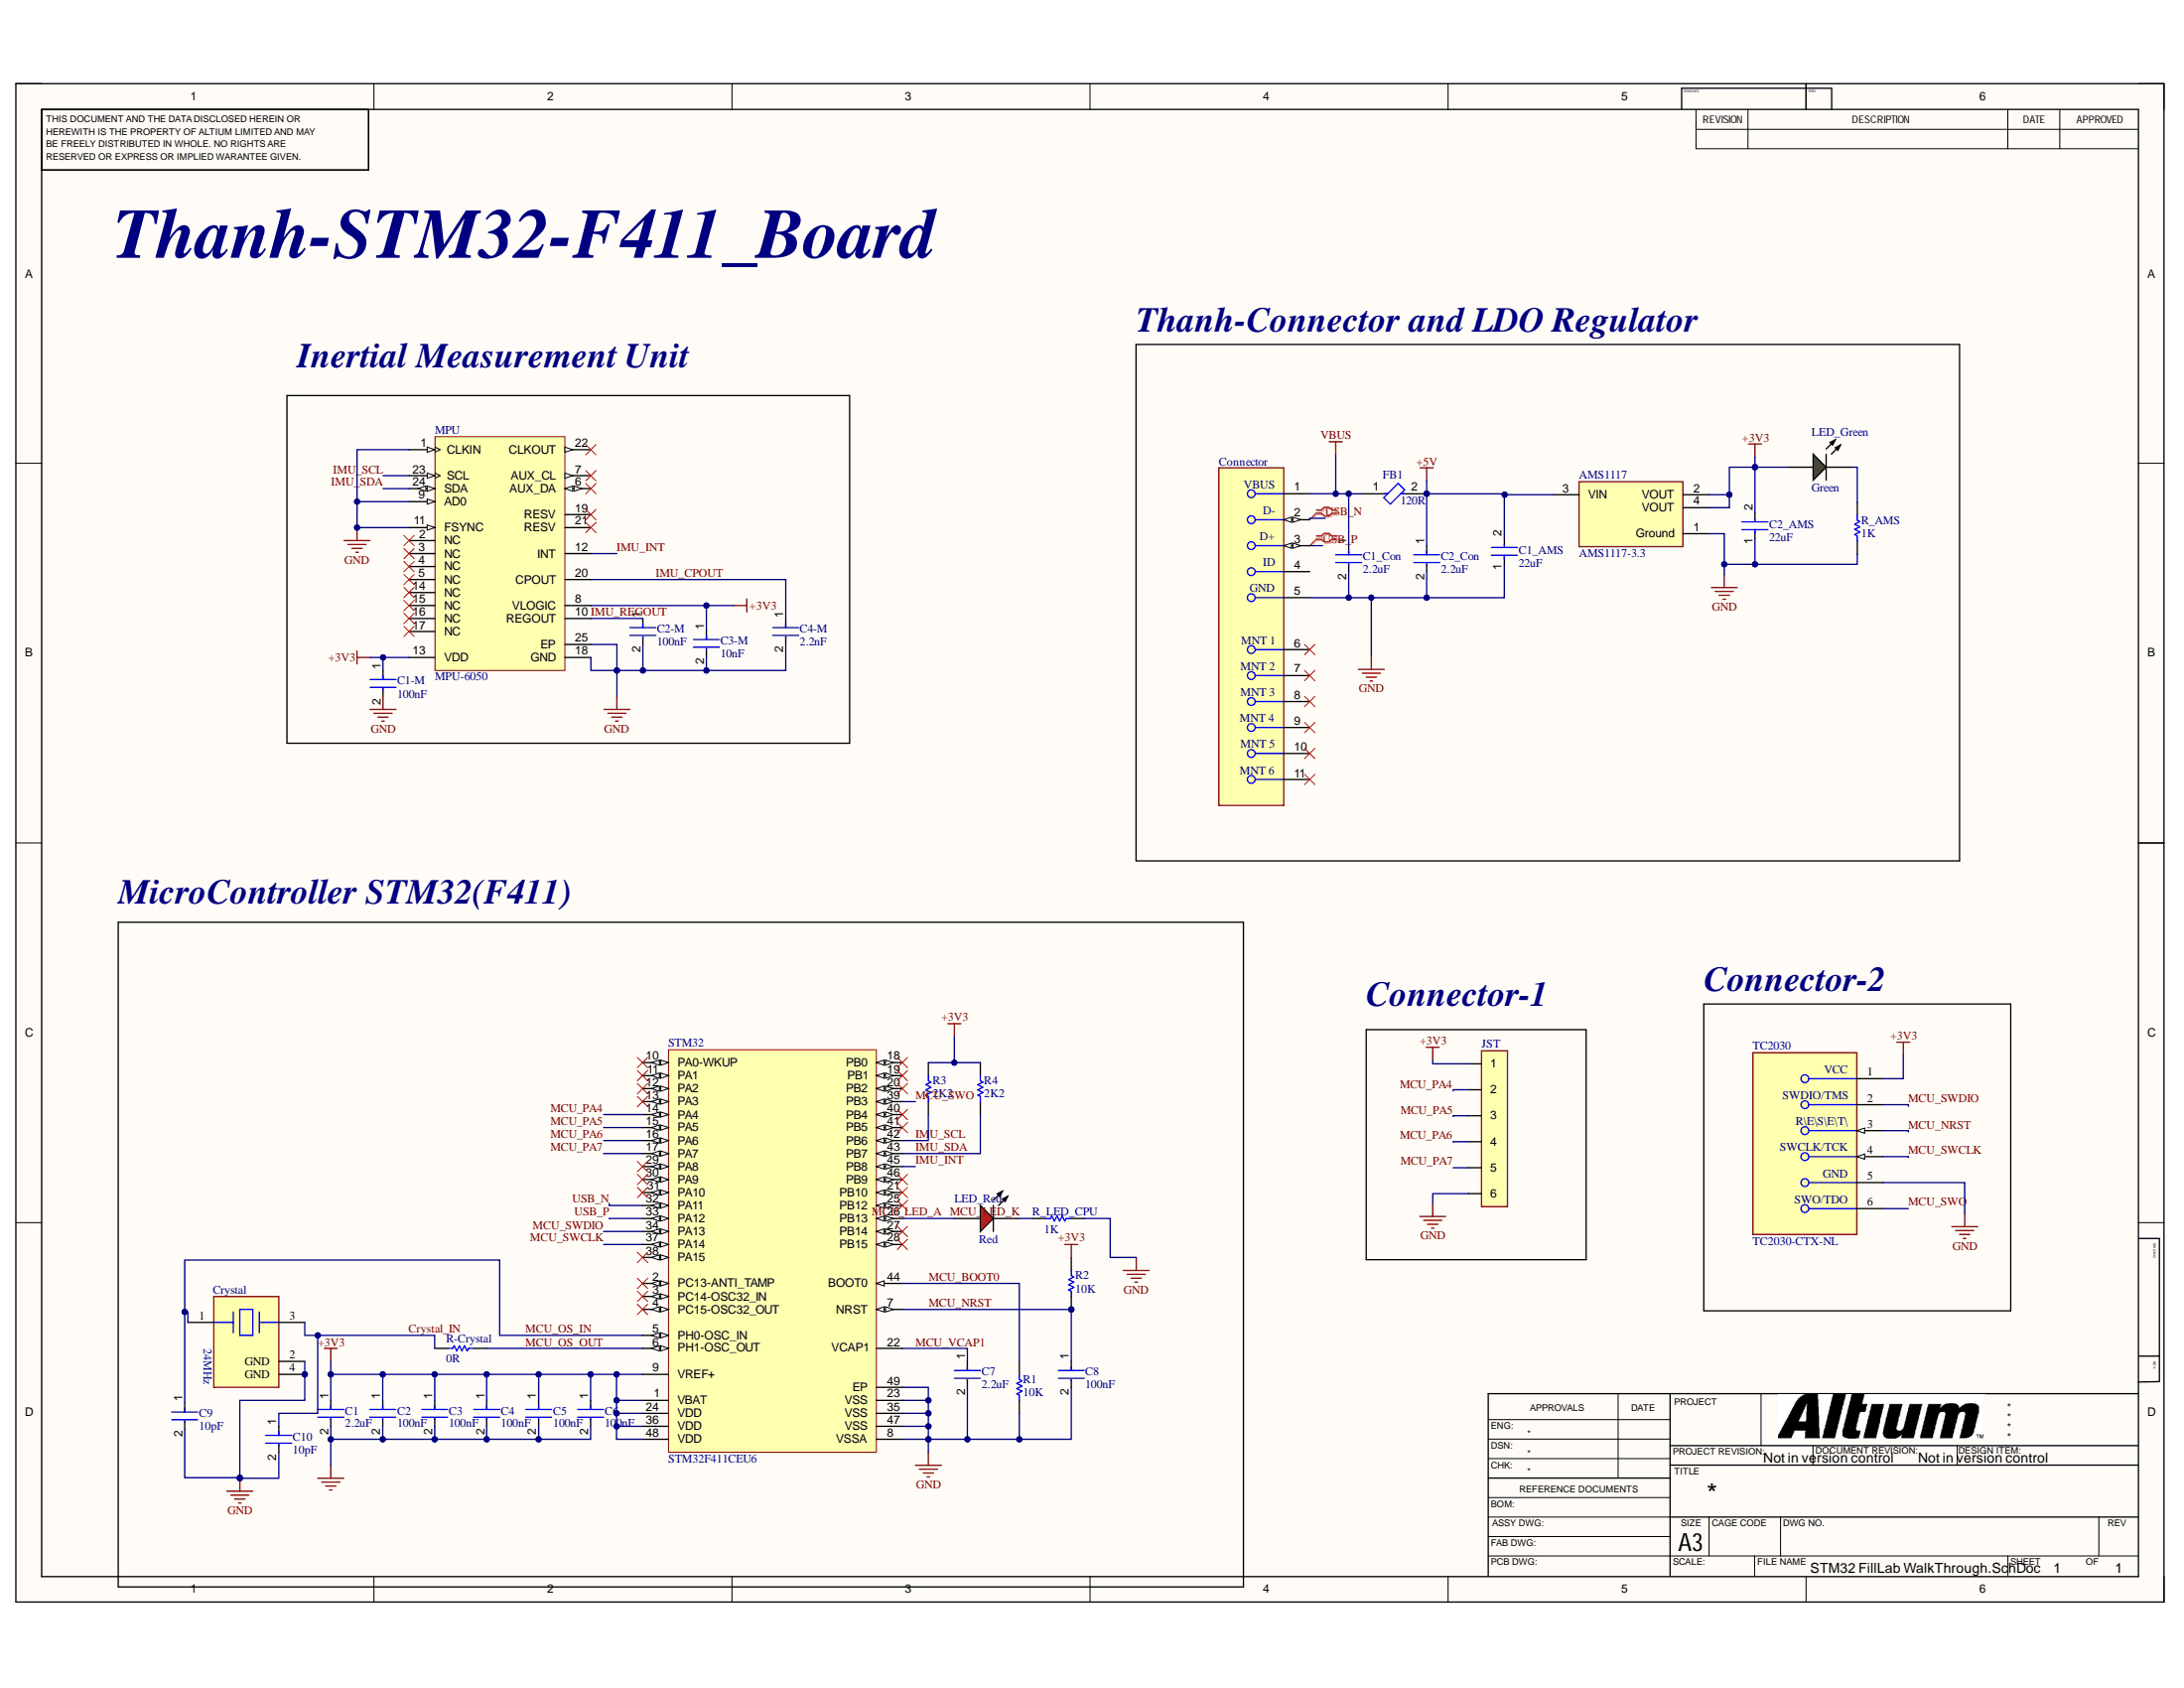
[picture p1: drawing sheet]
# Altium schematic sheet STM32 FillLab WalkThrough.SchDoc
size 420 x 297 mm; SheetNumber: 1; SheetTotal: 1

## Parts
AMS1117  AMS1117-3.3  [FP-AMS1117-IPC_C]
C1  2.2uF  [FP-C0402-BB-MFG]
C1-M  100nF  [FP-C0402-BB-MFG]
C1_AMS  22uF  [FP-C0402-BB-MFG]
C1_Con  2.2uF  [FP-C0402-BB-MFG]
C2  100nF  [FP-C0402-BB-MFG]
C2-M  100nF  [FP-C0402-BB-MFG]
C2_AMS  22uF  [FP-C0402-BB-MFG]
C2_Con  2.2uF  [FP-C0402-BB-MFG]
C3  100nF  [FP-C0402-BB-MFG]
C3-M  10nF  [FP-C0402-BB-MFG]
C4  100nF  [FP-C0402-BB-MFG]
C4-M  2.2nF  [FP-C0402-BB-MFG]
C5  100nF  [FP-C0402-BB-MFG]
C6  100nF  [FP-C0402-BB-MFG]
C7  2.2uF  [FP-C0402-BB-MFG]
C8  100nF  [FP-C0402-BB-MFG]
C9  10pF  [FP-C0402-BB-MFG]
C10  10pF  [FP-C0402-BB-MFG]
Connector  473460001  [FP-473460001-MFG]  (value not drawn)
Crystal  24MHz  [FP-ABM8-MFG]
FB1  120R  [FP-BLM15-0_05-IPC_B]
JST  SM06B-GHS-TB  [JST-GH-6]  (value not drawn)
LED_Green  Green  [AVAG-HSMX-C170_V]
LED_Red  Red  [AVAG-HSMX-C150_V]
MPU  MPU-6050  [IS-QFN-24_V]
R1  10K  [RESC1609X50X30NL8T20]
R2  10K  [RESC1609X50X30NL8T20]
R3  2K2  [RESC1609X50X30NL8T20]
R4  2K2  [RESC1609X50X30NL8T20]
R-Crystal  0R  [RESC1609X50X30NL8T20]
R_AMS  1K  [RESC1609X50X30NL8T20]
R_LED_CPU  1K  [RESC1609X50X30NL8T20]
STM32  STM32F411CEU6  [STM-UFQFPN48_L]
TC2030  TC2030-CTX-NL  [FP-TC2030-CTX-NL-MFG]

## Blocks framed on the sheet
Thanh-Connector and LDO Regulator: AMS1117 C1_AMS C1_Con C2_AMS C2_Con Connector FB1 LED_Green R_AMS
MicroController STM32(F411): C1-C10 Crystal LED_Red R1-R4 R-Crystal R_LED_CPU STM32
Connector-2: TC2030
Connector-1: JST

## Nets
+3V3: AMS1117.2(VOUT) AMS1117.4(VOUT) C1.1 C1-M.1 C2.1 C2_AMS.2 C3.1 C3-M.1 C4.1 C5.1 C6.1 JST.P$1(1) LED_Green.1(A) MPU.8(VLOGIC) MPU.13(VDD) R2.2 R3.2 R4.2 STM32.1(VBAT) STM32.9(VREF+) STM32.24(VDD) STM32.36(VDD) STM32.48(VDD) TC2030.1(VCC)
+5V: AMS1117.3(VIN) C1_AMS.2 C2_Con.1 FB1.2
GND: AMS1117.1(Ground) C1.2 C1-M.2 C1_AMS.1 C1_Con.2 C2.2 C2-M.2 C2_AMS.1 C2_Con.2 C3.2 C3-M.2 C4.2 C4-M.2 C5.2 C6.2 C7.2 C8.2 C9.2 C10.2 Connector.5(GND) Crystal.2(GND) Crystal.4(GND) JST.P$6(6) MPU.1(CLKIN) MPU.9(AD0) MPU.11(FSYNC) MPU.18(GND) MPU.25(EP) R1.1 R_AMS.1 R_LED_CPU.1 STM32.8(VSSA) STM32.23(VSS) STM32.35(VSS) STM32.47(VSS) STM32.49(EP) TC2030.5(GND)
VBUS: C1_Con.1 Connector.1(VBUS) FB1.1
Crystal_IN: C10.1 Crystal.3 R-Crystal.2
IMU_CPOUT: C4-M.1 MPU.20(CPOUT)
IMU_INT: MPU.12(INT) STM32.45(PB8)
IMU_REGOUT: C2-M.1 MPU.10(REGOUT)
IMU_SCL: MPU.23(SCL) R3.1 STM32.42(PB6)
IMU_SDA: MPU.24(SDA) R4.1 STM32.43(PB7)
MCU_BOOT0: R1.2 STM32.44(BOOT0)
MCU_LED_A: LED_Red.1(A) STM32.26(PB13)
MCU_LED_K: LED_Red.2(K) R_LED_CPU.2
MCU_NRST: C8.1 R2.1 STM32.7(NRST) TC2030.3(~{RESET})
MCU_OS_IN: C9.1 Crystal.1 STM32.5(PH0-OSC_IN)
MCU_OS_OUT: R-Crystal.1 STM32.6(PH1-OSC_OUT)
MCU_PA4: JST.P$2(2) STM32.14(PA4)
MCU_PA5: JST.P$3(3) STM32.15(PA5)
MCU_PA6: JST.P$4(4) STM32.16(PA6)
MCU_PA7: JST.P$5(5) STM32.17(PA7)
MCU_SWCLK: STM32.37(PA14) TC2030.4(SWCLK/TCK)
MCU_SWDIO: STM32.34(PA13) TC2030.2(SWDIO/TMS)
MCU_SWO: STM32.39(PB3) TC2030.6(SWO/TDO)
MCU_VCAP1: C7.1 STM32.22(VCAP1)
USB_N: Connector.2(D-) STM32.32(PA11)
USB_P: Connector.3(D+) STM32.33(PA12)
NetLED_Green_2: LED_Green.2(K) R_AMS.2

Not connected (* = marked no-connect by the designer): Connector 4(ID) 6(MNT_1)* 7(MNT_2)* 8(MNT_3)* 9(MNT_4)* 10(MNT_5)* 11(MNT_6)*; MPU 2(NC)* 3(NC)* 4(NC)* 5(NC)* 6(AUX_DA)* 7(AUX_CL)* 14(NC)* 15(NC)* 16(NC)* 17(NC)* 19(RESV)* 21(RESV)* 22(CLKOUT)*; STM32 2(PC13-ANTI_TAMP)* 3(PC14-OSC32_IN)* 4(PC15-OSC32_OUT)* 10(PA0-WKUP)* 11(PA1)* 12(PA2)* 13(PA3)* 18(PB0)* 19(PB1)* 20(PB2)* 21(PB10)* 25(PB12)* 27(PB14)* 28(PB15)* 29(PA8)* 30(PA9)* 31(PA10)* 38(PA15)* 40(PB4)* 41(PB5)* 46(PB9)*

## Layout directives
differential pair: USB_N, USB_P

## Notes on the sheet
- Thanh-STM32-F411_Board
- Inertial Measurement Unit
